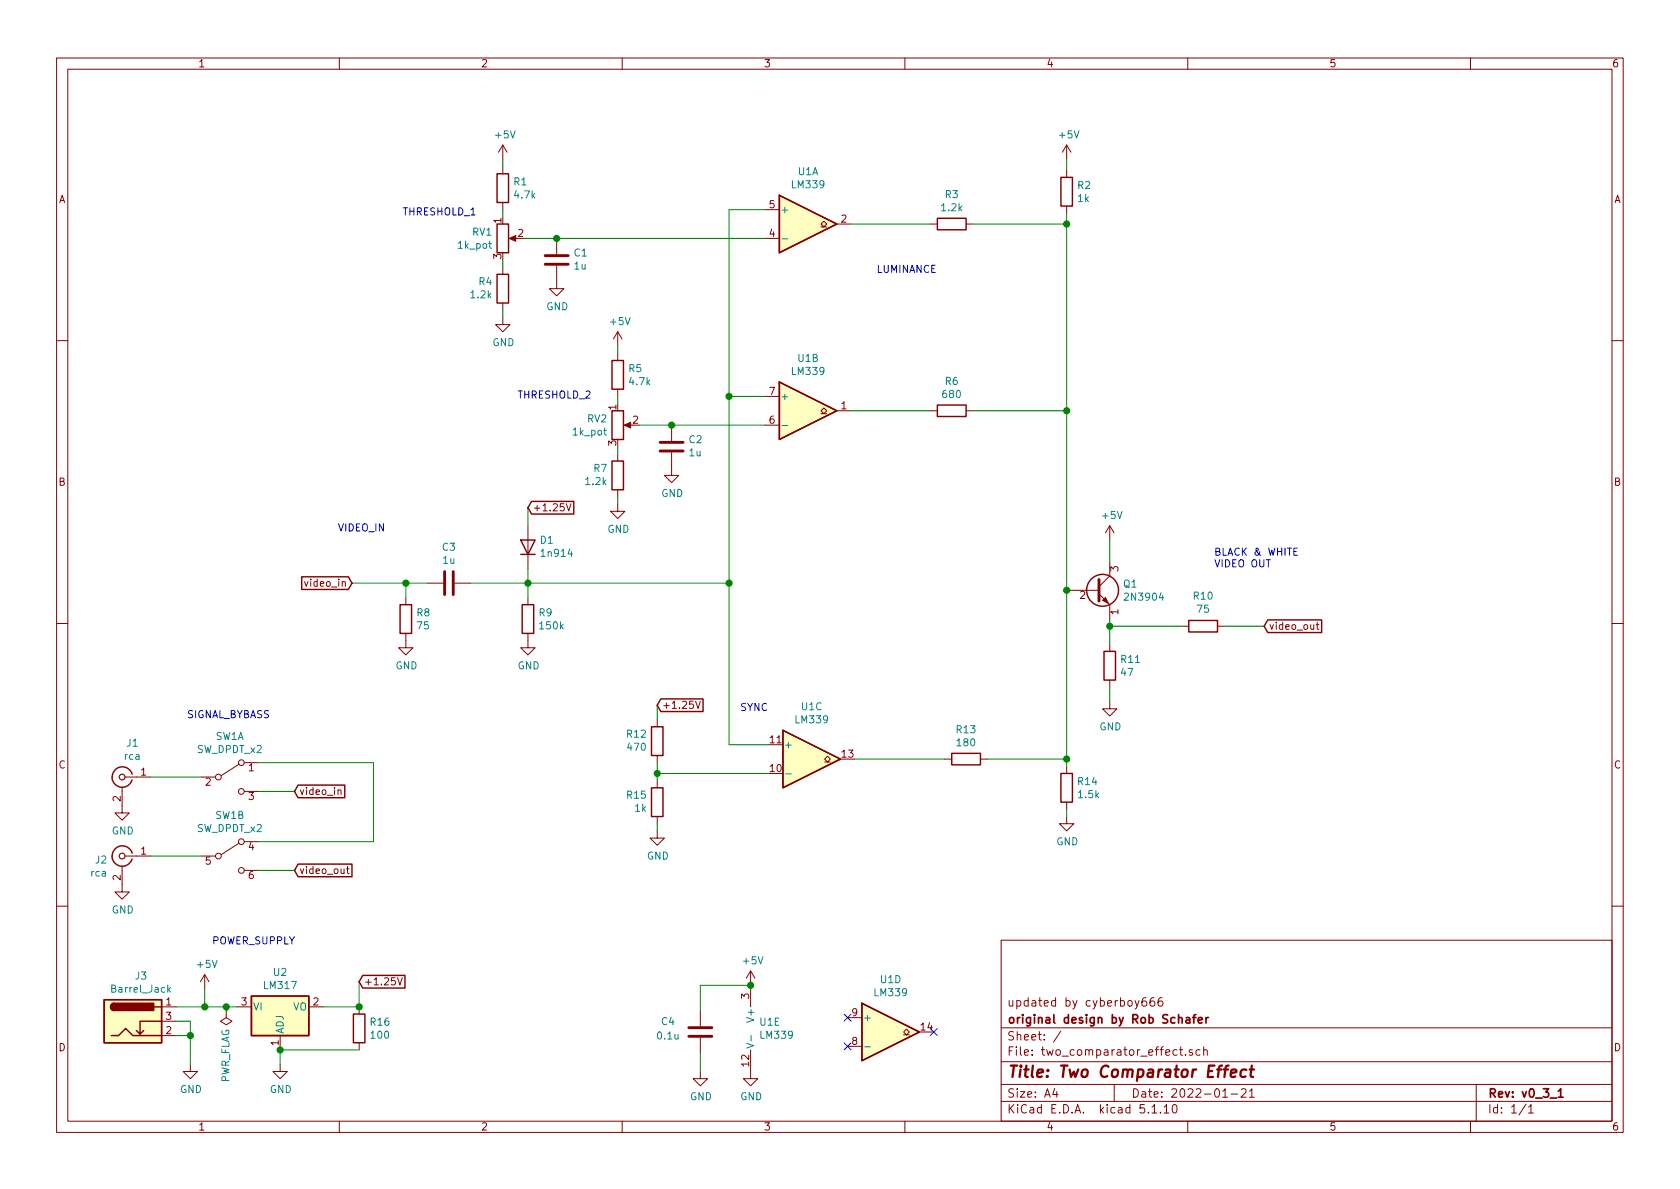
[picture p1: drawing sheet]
EESchema Schematic File Version 4
EELAYER 30 0
EELAYER END
$Descr A4 11693 8268
encoding utf-8
Sheet 1 1
Title "Two Comparator Effect"
Date "2022-01-21"
Rev "v0_3_1"
Comp "original design by Rob Schafer"
Comment1 "updated by cyberboy666"
Comment2 ""
Comment3 ""
Comment4 ""
$EndDescr
$Comp
L Regulator_Linear:LM317_3PinPackage U2
U 1 1
P 1950 7000
F 0 "U2" H 1950 7242 50  0000 C CNN
F 1 "LM317" H 1950 7151 50  0000 C CNN
F 2 "Package_TO_SOT_THT:TO-92_HandSolder" H 1950 7225 50  0001 C CIN
F 3 "http://www.ti.com/lit/ds/snvs775k/snvs775k.pdf" H 1950 7000 50  0001 C CNN
	1    1950 7000
	1    0    0    -1  
$EndComp
$Comp
L power:GND #PWR023
U 1 1
P 1950 7400
F 0 "#PWR023" H 1950 7150 50  0001 C CNN
F 1 "GND" H 1955 7227 50  0000 C CNN
F 2 "" H 1950 7400 50  0001 C CNN
F 3 "" H 1950 7400 50  0001 C CNN
	1    1950 7400
	1    0    0    -1  
$EndComp
Wire Wire Line
	1950 7300 1950 7400
$Comp
L power:+5V #PWR019
U 1 1
P 1425 6875
F 0 "#PWR019" H 1425 6725 50  0001 C CNN
F 1 "+5V" H 1440 7048 50  0000 C CNN
F 2 "" H 1425 6875 50  0001 C CNN
F 3 "" H 1425 6875 50  0001 C CNN
	1    1425 6875
	1    0    0    -1  
$EndComp
Wire Wire Line
	1425 6875 1425 7000
Wire Wire Line
	1425 7000 1575 7000
Text GLabel 2500 6825 2    50   Input ~ 0
+1.25V
Wire Wire Line
	2250 7000 2500 7000
Wire Wire Line
	2500 7000 2500 6825
$Comp
L Device:R R16
U 1 1
P 2500 7150
F 0 "R16" H 2570 7196 50  0000 L CNN
F 1 "100" H 2570 7105 50  0000 L CNN
F 2 "Resistor_THT:R_Axial_DIN0207_L6.3mm_D2.5mm_P7.62mm_Horizontal" V 2430 7150 50  0001 C CNN
F 3 "~" H 2500 7150 50  0001 C CNN
	1    2500 7150
	1    0    0    -1  
$EndComp
Connection ~ 2500 7000
Wire Wire Line
	2500 7300 1950 7300
Connection ~ 1950 7300
$Comp
L power:GND #PWR013
U 1 1
P 850 5600
F 0 "#PWR013" H 850 5350 50  0001 C CNN
F 1 "GND" H 855 5427 50  0000 C CNN
F 2 "" H 850 5600 50  0001 C CNN
F 3 "" H 850 5600 50  0001 C CNN
	1    850  5600
	1    0    0    -1  
$EndComp
$Comp
L Device:C C3
U 1 1
P 3125 4050
F 0 "C3" V 2873 4050 50  0000 C CNN
F 1 "1u" V 2964 4050 50  0000 C CNN
F 2 "Capacitor_THT:C_Disc_D4.7mm_W2.5mm_P5.00mm" H 3163 3900 50  0001 C CNN
F 3 "~" H 3125 4050 50  0001 C CNN
	1    3125 4050
	0    1    1    0   
$EndComp
$Comp
L Device:R R9
U 1 1
P 3675 4300
F 0 "R9" H 3745 4346 50  0000 L CNN
F 1 "150k" H 3745 4255 50  0000 L CNN
F 2 "Resistor_THT:R_Axial_DIN0207_L6.3mm_D2.5mm_P7.62mm_Horizontal" V 3605 4300 50  0001 C CNN
F 3 "~" H 3675 4300 50  0001 C CNN
	1    3675 4300
	1    0    0    -1  
$EndComp
$Comp
L Device:D D1
U 1 1
P 3675 3800
F 0 "D1" V 3721 3721 50  0000 R CNN
F 1 "1n914" V 3630 3721 50  0000 R CNN
F 2 "Diode_THT:D_A-405_P7.62mm_Horizontal" H 3675 3800 50  0001 C CNN
F 3 "~" H 3675 3800 50  0001 C CNN
	1    3675 3800
	0    -1   -1   0   
$EndComp
Wire Wire Line
	3675 3950 3675 4050
$Comp
L power:GND #PWR015
U 1 1
P 3675 4450
F 0 "#PWR015" H 3675 4200 50  0001 C CNN
F 1 "GND" H 3680 4277 50  0000 C CNN
F 2 "" H 3675 4450 50  0001 C CNN
F 3 "" H 3675 4450 50  0001 C CNN
	1    3675 4450
	1    0    0    -1  
$EndComp
Text GLabel 3675 3525 2    50   Input ~ 0
+1.25V
Wire Wire Line
	3675 3525 3675 3650
Wire Wire Line
	3275 4050 3675 4050
Connection ~ 3675 4050
$Comp
L Device:R R8
U 1 1
P 2825 4300
F 0 "R8" H 2895 4346 50  0000 L CNN
F 1 "75" H 2895 4255 50  0000 L CNN
F 2 "Resistor_THT:R_Axial_DIN0207_L6.3mm_D2.5mm_P7.62mm_Horizontal" V 2755 4300 50  0001 C CNN
F 3 "~" H 2825 4300 50  0001 C CNN
	1    2825 4300
	1    0    0    -1  
$EndComp
$Comp
L power:GND #PWR014
U 1 1
P 2825 4450
F 0 "#PWR014" H 2825 4200 50  0001 C CNN
F 1 "GND" H 2830 4277 50  0000 C CNN
F 2 "" H 2825 4450 50  0001 C CNN
F 3 "" H 2825 4450 50  0001 C CNN
	1    2825 4450
	1    0    0    -1  
$EndComp
Wire Wire Line
	2825 4150 2825 4050
Wire Wire Line
	3675 4050 3675 4150
$Comp
L Device:C C2
U 1 1
P 4675 3100
F 0 "C2" H 4560 3054 50  0000 R CNN
F 1 "1u" H 4560 3145 50  0000 R CNN
F 2 "Capacitor_THT:C_Disc_D4.7mm_W2.5mm_P5.00mm" H 4713 2950 50  0001 C CNN
F 3 "~" H 4675 3100 50  0001 C CNN
	1    4675 3100
	-1   0    0    1   
$EndComp
$Comp
L power:GND #PWR010
U 1 1
P 4675 3250
F 0 "#PWR010" H 4675 3000 50  0001 C CNN
F 1 "GND" H 4680 3077 50  0000 C CNN
F 2 "" H 4675 3250 50  0001 C CNN
F 3 "" H 4675 3250 50  0001 C CNN
	1    4675 3250
	1    0    0    -1  
$EndComp
$Comp
L Device:R_POT RV2
U 1 1
P 4300 2950
F 0 "RV2" H 4230 2996 50  0000 R CNN
F 1 "1k_pot" H 4230 2905 50  0000 R CNN
F 2 "lib:Potentiometer_Vertical_Large" H 4300 2950 50  0001 C CNN
F 3 "~" H 4300 2950 50  0001 C CNN
	1    4300 2950
	1    0    0    -1  
$EndComp
$Comp
L Device:R R5
U 1 1
P 4300 2600
F 0 "R5" H 4370 2646 50  0000 L CNN
F 1 "4.7k" H 4370 2555 50  0000 L CNN
F 2 "Resistor_THT:R_Axial_DIN0207_L6.3mm_D2.5mm_P7.62mm_Horizontal" V 4230 2600 50  0001 C CNN
F 3 "~" H 4300 2600 50  0001 C CNN
	1    4300 2600
	1    0    0    -1  
$EndComp
$Comp
L Device:R R7
U 1 1
P 4300 3300
F 0 "R7" H 4231 3254 50  0000 R CNN
F 1 "1.2k" H 4231 3345 50  0000 R CNN
F 2 "Resistor_THT:R_Axial_DIN0207_L6.3mm_D2.5mm_P7.62mm_Horizontal" V 4230 3300 50  0001 C CNN
F 3 "~" H 4300 3300 50  0001 C CNN
	1    4300 3300
	1    0    0    1   
$EndComp
Wire Wire Line
	4300 3150 4300 3100
Wire Wire Line
	4300 2800 4300 2750
$Comp
L power:+5V #PWR07
U 1 1
P 4300 2400
F 0 "#PWR07" H 4300 2250 50  0001 C CNN
F 1 "+5V" H 4315 2573 50  0000 C CNN
F 2 "" H 4300 2400 50  0001 C CNN
F 3 "" H 4300 2400 50  0001 C CNN
	1    4300 2400
	1    0    0    -1  
$EndComp
Wire Wire Line
	4300 2400 4300 2450
$Comp
L power:GND #PWR011
U 1 1
P 4300 3500
F 0 "#PWR011" H 4300 3250 50  0001 C CNN
F 1 "GND" H 4305 3327 50  0000 C CNN
F 2 "" H 4300 3500 50  0001 C CNN
F 3 "" H 4300 3500 50  0001 C CNN
	1    4300 3500
	1    0    0    -1  
$EndComp
Wire Wire Line
	4300 3500 4300 3450
Wire Wire Line
	4450 2950 4675 2950
Wire Wire Line
	3675 4050 5075 4050
Wire Wire Line
	5075 2750 5325 2750
Wire Wire Line
	5075 2750 5075 4050
Wire Wire Line
	5325 2950 4675 2950
Connection ~ 4675 2950
Wire Wire Line
	5075 4050 5075 5175
Wire Wire Line
	5075 5175 5350 5175
Connection ~ 5075 4050
$Comp
L Device:R R15
U 1 1
P 4575 5575
F 0 "R15" H 4506 5529 50  0000 R CNN
F 1 "1k" H 4506 5620 50  0000 R CNN
F 2 "Resistor_THT:R_Axial_DIN0207_L6.3mm_D2.5mm_P7.62mm_Horizontal" V 4505 5575 50  0001 C CNN
F 3 "~" H 4575 5575 50  0001 C CNN
	1    4575 5575
	1    0    0    1   
$EndComp
$Comp
L Device:R R12
U 1 1
P 4575 5150
F 0 "R12" H 4506 5104 50  0000 R CNN
F 1 "470" H 4506 5195 50  0000 R CNN
F 2 "Resistor_THT:R_Axial_DIN0207_L6.3mm_D2.5mm_P7.62mm_Horizontal" V 4505 5150 50  0001 C CNN
F 3 "~" H 4575 5150 50  0001 C CNN
	1    4575 5150
	1    0    0    1   
$EndComp
Wire Wire Line
	5350 5375 4575 5375
Wire Wire Line
	4575 5375 4575 5300
Wire Wire Line
	4575 5425 4575 5375
Connection ~ 4575 5375
Text GLabel 4575 4900 2    50   Input ~ 0
+1.25V
Wire Wire Line
	4575 4900 4575 5000
$Comp
L power:GND #PWR022
U 1 1
P 4575 5775
F 0 "#PWR022" H 4575 5525 50  0001 C CNN
F 1 "GND" H 4580 5602 50  0000 C CNN
F 2 "" H 4575 5775 50  0001 C CNN
F 3 "" H 4575 5775 50  0001 C CNN
	1    4575 5775
	1    0    0    -1  
$EndComp
Wire Wire Line
	4575 5725 4575 5775
$Comp
L Device:R R6
U 1 1
P 6625 2850
F 0 "R6" V 6418 2850 50  0000 C CNN
F 1 "680" V 6509 2850 50  0000 C CNN
F 2 "Resistor_THT:R_Axial_DIN0207_L6.3mm_D2.5mm_P7.62mm_Horizontal" V 6555 2850 50  0001 C CNN
F 3 "~" H 6625 2850 50  0001 C CNN
	1    6625 2850
	0    -1   1    0   
$EndComp
$Comp
L Device:R R13
U 1 1
P 6725 5275
F 0 "R13" V 6518 5275 50  0000 C CNN
F 1 "180" V 6609 5275 50  0000 C CNN
F 2 "Resistor_THT:R_Axial_DIN0207_L6.3mm_D2.5mm_P7.62mm_Horizontal" V 6655 5275 50  0001 C CNN
F 3 "~" H 6725 5275 50  0001 C CNN
	1    6725 5275
	0    -1   1    0   
$EndComp
Wire Wire Line
	5950 5275 6575 5275
Wire Wire Line
	5925 2850 6475 2850
Text Notes 5150 4950 0    50   ~ 0
SYNC
$Comp
L Transistor_BJT:2N3904 Q1
U 1 1
P 7625 4100
F 0 "Q1" H 7815 4146 50  0000 L CNN
F 1 "2N3904" H 7815 4055 50  0000 L CNN
F 2 "Package_TO_SOT_THT:TO-92_HandSolder" H 7825 4025 50  0001 L CIN
F 3 "https://www.fairchildsemi.com/datasheets/2N/2N3904.pdf" H 7625 4100 50  0001 L CNN
	1    7625 4100
	1    0    0    -1  
$EndComp
Wire Wire Line
	6875 5275 7425 5275
Wire Wire Line
	7425 5275 7425 4100
Connection ~ 7425 4100
$Comp
L Device:R R14
U 1 1
P 7425 5475
F 0 "R14" H 7355 5521 50  0000 R CNN
F 1 "1.5k" H 7355 5430 50  0000 R CNN
F 2 "Resistor_THT:R_Axial_DIN0207_L6.3mm_D2.5mm_P7.62mm_Horizontal" V 7355 5475 50  0001 C CNN
F 3 "~" H 7425 5475 50  0001 C CNN
	1    7425 5475
	-1   0    0    -1  
$EndComp
$Comp
L power:GND #PWR021
U 1 1
P 7425 5675
F 0 "#PWR021" H 7425 5425 50  0001 C CNN
F 1 "GND" H 7430 5502 50  0000 C CNN
F 2 "" H 7425 5675 50  0001 C CNN
F 3 "" H 7425 5675 50  0001 C CNN
	1    7425 5675
	1    0    0    -1  
$EndComp
Wire Wire Line
	7425 5675 7425 5625
Wire Wire Line
	7425 5325 7425 5275
Connection ~ 7425 5275
$Comp
L power:+5V #PWR012
U 1 1
P 7725 3750
F 0 "#PWR012" H 7725 3600 50  0001 C CNN
F 1 "+5V" H 7740 3923 50  0000 C CNN
F 2 "" H 7725 3750 50  0001 C CNN
F 3 "" H 7725 3750 50  0001 C CNN
	1    7725 3750
	1    0    0    -1  
$EndComp
Wire Wire Line
	7725 3750 7725 3900
$Comp
L Device:R R11
U 1 1
P 7725 4625
F 0 "R11" H 7655 4671 50  0000 R CNN
F 1 "47" H 7655 4580 50  0000 R CNN
F 2 "Resistor_THT:R_Axial_DIN0207_L6.3mm_D2.5mm_P7.62mm_Horizontal" V 7655 4625 50  0001 C CNN
F 3 "~" H 7725 4625 50  0001 C CNN
	1    7725 4625
	-1   0    0    -1  
$EndComp
$Comp
L Device:R R10
U 1 1
P 8375 4350
F 0 "R10" V 8582 4350 50  0000 C CNN
F 1 "75" V 8491 4350 50  0000 C CNN
F 2 "Resistor_THT:R_Axial_DIN0207_L6.3mm_D2.5mm_P7.62mm_Horizontal" V 8305 4350 50  0001 C CNN
F 3 "~" H 8375 4350 50  0001 C CNN
	1    8375 4350
	0    1    -1   0   
$EndComp
Wire Wire Line
	8225 4350 7725 4350
Connection ~ 7725 4350
Wire Wire Line
	7725 4350 7725 4300
$Comp
L power:GND #PWR017
U 1 1
P 7725 4875
F 0 "#PWR017" H 7725 4625 50  0001 C CNN
F 1 "GND" H 7730 4702 50  0000 C CNN
F 2 "" H 7725 4875 50  0001 C CNN
F 3 "" H 7725 4875 50  0001 C CNN
	1    7725 4875
	1    0    0    -1  
$EndComp
Wire Wire Line
	7725 4775 7725 4875
$Comp
L Connector:Conn_Coaxial J2
U 1 1
P 850 5950
F 0 "J2" H 950 5925 50  0000 L CNN
F 1 "rca" H 950 5834 50  0000 L CNN
F 2 "lib:tht_rca_vertical" H 850 5950 50  0001 C CNN
F 3 " ~" H 850 5950 50  0001 C CNN
	1    850  5950
	-1   0    0    -1  
$EndComp
$Comp
L power:GND #PWR016
U 1 1
P 850 6150
F 0 "#PWR016" H 850 5900 50  0001 C CNN
F 1 "GND" H 855 5977 50  0000 C CNN
F 2 "" H 850 6150 50  0001 C CNN
F 3 "" H 850 6150 50  0001 C CNN
	1    850  6150
	1    0    0    -1  
$EndComp
Text Notes 2350 3700 0    50   ~ 0
VIDEO_IN
Text Notes 8450 3950 0    50   ~ 0
BLACK & WHITE \nVIDEO OUT
Text Notes 3600 2775 0    50   ~ 0
THRESHOLD_2
$Comp
L Device:C C1
U 1 1
P 3875 1800
F 0 "C1" H 3760 1754 50  0000 R CNN
F 1 "1u" H 3760 1845 50  0000 R CNN
F 2 "Capacitor_THT:C_Disc_D4.7mm_W2.5mm_P5.00mm" H 3913 1650 50  0001 C CNN
F 3 "~" H 3875 1800 50  0001 C CNN
	1    3875 1800
	-1   0    0    1   
$EndComp
$Comp
L power:GND #PWR05
U 1 1
P 3875 1950
F 0 "#PWR05" H 3875 1700 50  0001 C CNN
F 1 "GND" H 3880 1777 50  0000 C CNN
F 2 "" H 3875 1950 50  0001 C CNN
F 3 "" H 3875 1950 50  0001 C CNN
	1    3875 1950
	1    0    0    -1  
$EndComp
$Comp
L Device:R_POT RV1
U 1 1
P 3500 1650
F 0 "RV1" H 3430 1696 50  0000 R CNN
F 1 "1k_pot" H 3430 1605 50  0000 R CNN
F 2 "lib:Potentiometer_Vertical_Large" H 3500 1650 50  0001 C CNN
F 3 "~" H 3500 1650 50  0001 C CNN
	1    3500 1650
	1    0    0    -1  
$EndComp
$Comp
L Device:R R1
U 1 1
P 3500 1300
F 0 "R1" H 3570 1346 50  0000 L CNN
F 1 "4.7k" H 3570 1255 50  0000 L CNN
F 2 "Resistor_THT:R_Axial_DIN0207_L6.3mm_D2.5mm_P7.62mm_Horizontal" V 3430 1300 50  0001 C CNN
F 3 "~" H 3500 1300 50  0001 C CNN
	1    3500 1300
	1    0    0    -1  
$EndComp
$Comp
L Device:R R4
U 1 1
P 3500 2000
F 0 "R4" H 3431 1954 50  0000 R CNN
F 1 "1.2k" H 3431 2045 50  0000 R CNN
F 2 "Resistor_THT:R_Axial_DIN0207_L6.3mm_D2.5mm_P7.62mm_Horizontal" V 3430 2000 50  0001 C CNN
F 3 "~" H 3500 2000 50  0001 C CNN
	1    3500 2000
	1    0    0    1   
$EndComp
Wire Wire Line
	3500 1850 3500 1800
Wire Wire Line
	3500 1500 3500 1450
$Comp
L power:+5V #PWR01
U 1 1
P 3500 1100
F 0 "#PWR01" H 3500 950 50  0001 C CNN
F 1 "+5V" H 3515 1273 50  0000 C CNN
F 2 "" H 3500 1100 50  0001 C CNN
F 3 "" H 3500 1100 50  0001 C CNN
	1    3500 1100
	1    0    0    -1  
$EndComp
Wire Wire Line
	3500 1100 3500 1150
$Comp
L power:GND #PWR06
U 1 1
P 3500 2200
F 0 "#PWR06" H 3500 1950 50  0001 C CNN
F 1 "GND" H 3505 2027 50  0000 C CNN
F 2 "" H 3500 2200 50  0001 C CNN
F 3 "" H 3500 2200 50  0001 C CNN
	1    3500 2200
	1    0    0    -1  
$EndComp
Wire Wire Line
	3500 2200 3500 2150
Wire Wire Line
	3650 1650 3875 1650
Wire Wire Line
	5075 1450 5325 1450
Wire Wire Line
	5075 1450 5075 2750
Connection ~ 3875 1650
$Comp
L Device:R R3
U 1 1
P 6625 1550
F 0 "R3" V 6418 1550 50  0000 C CNN
F 1 "1.2k" V 6509 1550 50  0000 C CNN
F 2 "Resistor_THT:R_Axial_DIN0207_L6.3mm_D2.5mm_P7.62mm_Horizontal" V 6555 1550 50  0001 C CNN
F 3 "~" H 6625 1550 50  0001 C CNN
	1    6625 1550
	0    -1   1    0   
$EndComp
Wire Wire Line
	5925 1550 6475 1550
Text Notes 6100 1900 0    50   ~ 0
LUMINANCE
$Comp
L power:+5V #PWR02
U 1 1
P 7425 1100
F 0 "#PWR02" H 7425 950 50  0001 C CNN
F 1 "+5V" H 7440 1273 50  0000 C CNN
F 2 "" H 7425 1100 50  0001 C CNN
F 3 "" H 7425 1100 50  0001 C CNN
	1    7425 1100
	1    0    0    -1  
$EndComp
$Comp
L Device:R R2
U 1 1
P 7425 1325
F 0 "R2" H 7355 1371 50  0000 R CNN
F 1 "1k" H 7355 1280 50  0000 R CNN
F 2 "Resistor_THT:R_Axial_DIN0207_L6.3mm_D2.5mm_P7.62mm_Horizontal" V 7355 1325 50  0001 C CNN
F 3 "~" H 7425 1325 50  0001 C CNN
	1    7425 1325
	-1   0    0    -1  
$EndComp
Wire Wire Line
	7425 1175 7425 1100
Text Notes 2800 1500 0    50   ~ 0
THRESHOLD_1
Connection ~ 5075 2750
Wire Wire Line
	3875 1650 5325 1650
Wire Wire Line
	7425 1475 7425 1550
Wire Wire Line
	6775 1550 7425 1550
Connection ~ 7425 1550
Wire Wire Line
	7425 1550 7425 2850
Wire Wire Line
	6775 2850 7425 2850
Connection ~ 7425 2850
Wire Wire Line
	7425 2850 7425 4100
$Comp
L power:PWR_FLAG #FLG0101
U 1 1
P 1575 7025
F 0 "#FLG0101" H 1575 7100 50  0001 C CNN
F 1 "PWR_FLAG" V 1575 7152 50  0000 L CNN
F 2 "" H 1575 7025 50  0001 C CNN
F 3 "~" H 1575 7025 50  0001 C CNN
	1    1575 7025
	-1   0    0    1   
$EndComp
$Comp
L Connector:Barrel_Jack_Switch J3
U 1 1
P 925 7100
F 0 "J3" H 982 7417 50  0000 C CNN
F 1 "Barrel_Jack" H 982 7326 50  0000 C CNN
F 2 "Connector_BarrelJack:BarrelJack_Horizontal" H 975 7060 50  0001 C CNN
F 3 "~" H 975 7060 50  0001 C CNN
	1    925  7100
	1    0    0    -1  
$EndComp
$Comp
L power:GND #PWR024
U 1 1
P 1325 7400
F 0 "#PWR024" H 1325 7150 50  0001 C CNN
F 1 "GND" H 1330 7227 50  0000 C CNN
F 2 "" H 1325 7400 50  0001 C CNN
F 3 "" H 1325 7400 50  0001 C CNN
	1    1325 7400
	1    0    0    -1  
$EndComp
Wire Wire Line
	1225 7100 1325 7100
Wire Wire Line
	1325 7100 1325 7200
Wire Wire Line
	1225 7200 1325 7200
Connection ~ 1325 7200
Wire Wire Line
	1325 7200 1325 7400
Wire Wire Line
	1225 7000 1425 7000
Connection ~ 1425 7000
Wire Wire Line
	1575 7025 1575 7000
Connection ~ 1575 7000
Wire Wire Line
	1575 7000 1650 7000
Text Notes 1475 6575 0    50   ~ 0
POWER_SUPPLY
$Comp
L Comparator:LM339 U1
U 1 1
P 5625 1550
F 0 "U1" H 5625 1917 50  0000 C CNN
F 1 "LM339" H 5625 1826 50  0000 C CNN
F 2 "Package_DIP:DIP-14_W7.62mm_LongPads" H 5575 1650 50  0001 C CNN
F 3 "http://www.ti.com/lit/ds/symlink/lm339.pdf" H 5675 1750 50  0001 C CNN
	1    5625 1550
	1    0    0    -1  
$EndComp
$Comp
L Comparator:LM339 U1
U 2 1
P 5625 2850
F 0 "U1" H 5625 3217 50  0000 C CNN
F 1 "LM339" H 5625 3126 50  0000 C CNN
F 2 "Package_DIP:DIP-14_W7.62mm_LongPads" H 5575 2950 50  0001 C CNN
F 3 "http://www.ti.com/lit/ds/symlink/lm339.pdf" H 5675 3050 50  0001 C CNN
	2    5625 2850
	1    0    0    -1  
$EndComp
$Comp
L Comparator:LM339 U1
U 3 1
P 5650 5275
F 0 "U1" H 5650 5642 50  0000 C CNN
F 1 "LM339" H 5650 5551 50  0000 C CNN
F 2 "Package_DIP:DIP-14_W7.62mm_LongPads" H 5600 5375 50  0001 C CNN
F 3 "http://www.ti.com/lit/ds/symlink/lm339.pdf" H 5700 5475 50  0001 C CNN
	3    5650 5275
	1    0    0    -1  
$EndComp
$Comp
L Comparator:LM339 U1
U 4 1
P 6200 7175
F 0 "U1" H 6200 7542 50  0000 C CNN
F 1 "LM339" H 6200 7451 50  0000 C CNN
F 2 "Package_DIP:DIP-14_W7.62mm_LongPads" H 6150 7275 50  0001 C CNN
F 3 "http://www.ti.com/lit/ds/symlink/lm339.pdf" H 6250 7375 50  0001 C CNN
	4    6200 7175
	1    0    0    -1  
$EndComp
$Comp
L Comparator:LM339 U1
U 5 1
P 5325 7150
F 0 "U1" H 5283 7196 50  0000 L CNN
F 1 "LM339" H 5283 7105 50  0000 L CNN
F 2 "Package_DIP:DIP-14_W7.62mm_LongPads" H 5275 7250 50  0001 C CNN
F 3 "http://www.ti.com/lit/ds/symlink/lm339.pdf" H 5375 7350 50  0001 C CNN
	5    5325 7150
	1    0    0    -1  
$EndComp
NoConn ~ 5900 7075
NoConn ~ 5900 7275
NoConn ~ 6500 7175
$Comp
L power:+5V #PWR03
U 1 1
P 5225 6850
F 0 "#PWR03" H 5225 6700 50  0001 C CNN
F 1 "+5V" H 5240 7023 50  0000 C CNN
F 2 "" H 5225 6850 50  0001 C CNN
F 3 "" H 5225 6850 50  0001 C CNN
	1    5225 6850
	1    0    0    -1  
$EndComp
$Comp
L power:GND #PWR04
U 1 1
P 5225 7450
F 0 "#PWR04" H 5225 7200 50  0001 C CNN
F 1 "GND" H 5230 7277 50  0000 C CNN
F 2 "" H 5225 7450 50  0001 C CNN
F 3 "" H 5225 7450 50  0001 C CNN
	1    5225 7450
	1    0    0    -1  
$EndComp
$Comp
L Device:C C4
U 1 1
P 4875 7175
F 0 "C4" H 4650 7250 50  0000 C CNN
F 1 "0.1u" H 4650 7150 50  0000 C CNN
F 2 "Capacitor_THT:C_Disc_D4.7mm_W2.5mm_P5.00mm" H 4913 7025 50  0001 C CNN
F 3 "~" H 4875 7175 50  0001 C CNN
	1    4875 7175
	1    0    0    -1  
$EndComp
Wire Wire Line
	5225 6850 4875 6850
Wire Wire Line
	4875 6850 4875 7025
Connection ~ 5225 6850
$Comp
L power:GND #PWR08
U 1 1
P 4875 7450
F 0 "#PWR08" H 4875 7200 50  0001 C CNN
F 1 "GND" H 4880 7277 50  0000 C CNN
F 2 "" H 4875 7450 50  0001 C CNN
F 3 "" H 4875 7450 50  0001 C CNN
	1    4875 7450
	1    0    0    -1  
$EndComp
Wire Wire Line
	4875 7325 4875 7450
Wire Wire Line
	7725 4350 7725 4475
$Comp
L Connector:Conn_Coaxial J1
U 1 1
P 850 5400
F 0 "J1" H 778 5638 50  0000 C CNN
F 1 "rca" H 778 5547 50  0000 C CNN
F 2 "lib:tht_rca_vertical" H 850 5400 50  0001 C CNN
F 3 " ~" H 850 5400 50  0001 C CNN
	1    850  5400
	-1   0    0    -1  
$EndComp
$Comp
L Switch:SW_DPDT_x2 SW1
U 1 1
P 1600 5400
F 0 "SW1" H 1600 5685 50  0000 C CNN
F 1 "SW_DPDT_x2" H 1600 5594 50  0000 C CNN
F 2 "lib:dpdt_mini_toggle_switch_tayda" H 1600 5400 50  0001 C CNN
F 3 "~" H 1600 5400 50  0001 C CNN
	1    1600 5400
	1    0    0    -1  
$EndComp
$Comp
L Switch:SW_DPDT_x2 SW1
U 2 1
P 1600 5950
F 0 "SW1" H 1600 6235 50  0000 C CNN
F 1 "SW_DPDT_x2" H 1600 6144 50  0000 C CNN
F 2 "lib:dpdt_mini_toggle_switch_tayda" H 1600 5950 50  0001 C CNN
F 3 "~" H 1600 5950 50  0001 C CNN
	2    1600 5950
	1    0    0    -1  
$EndComp
Wire Wire Line
	1050 5400 1400 5400
Wire Wire Line
	1050 5950 1400 5950
Text GLabel 2050 5500 2    50   Input ~ 0
video_in
Text GLabel 2450 4050 0    50   Input ~ 0
video_in
Wire Wire Line
	2450 4050 2825 4050
Connection ~ 2825 4050
Wire Wire Line
	2825 4050 2975 4050
Text GLabel 2050 6050 2    50   Input ~ 0
video_out
Wire Wire Line
	2050 6050 1800 6050
Wire Wire Line
	1800 5500 2050 5500
Wire Wire Line
	1800 5300 2600 5300
Wire Wire Line
	2600 5300 2600 5850
Wire Wire Line
	2600 5850 1800 5850
Text GLabel 8800 4350 2    50   Input ~ 0
video_out
Wire Wire Line
	8525 4350 8800 4350
Text Notes 1300 5000 0    50   ~ 0
SIGNAL_BYBASS
$EndSCHEMATC
